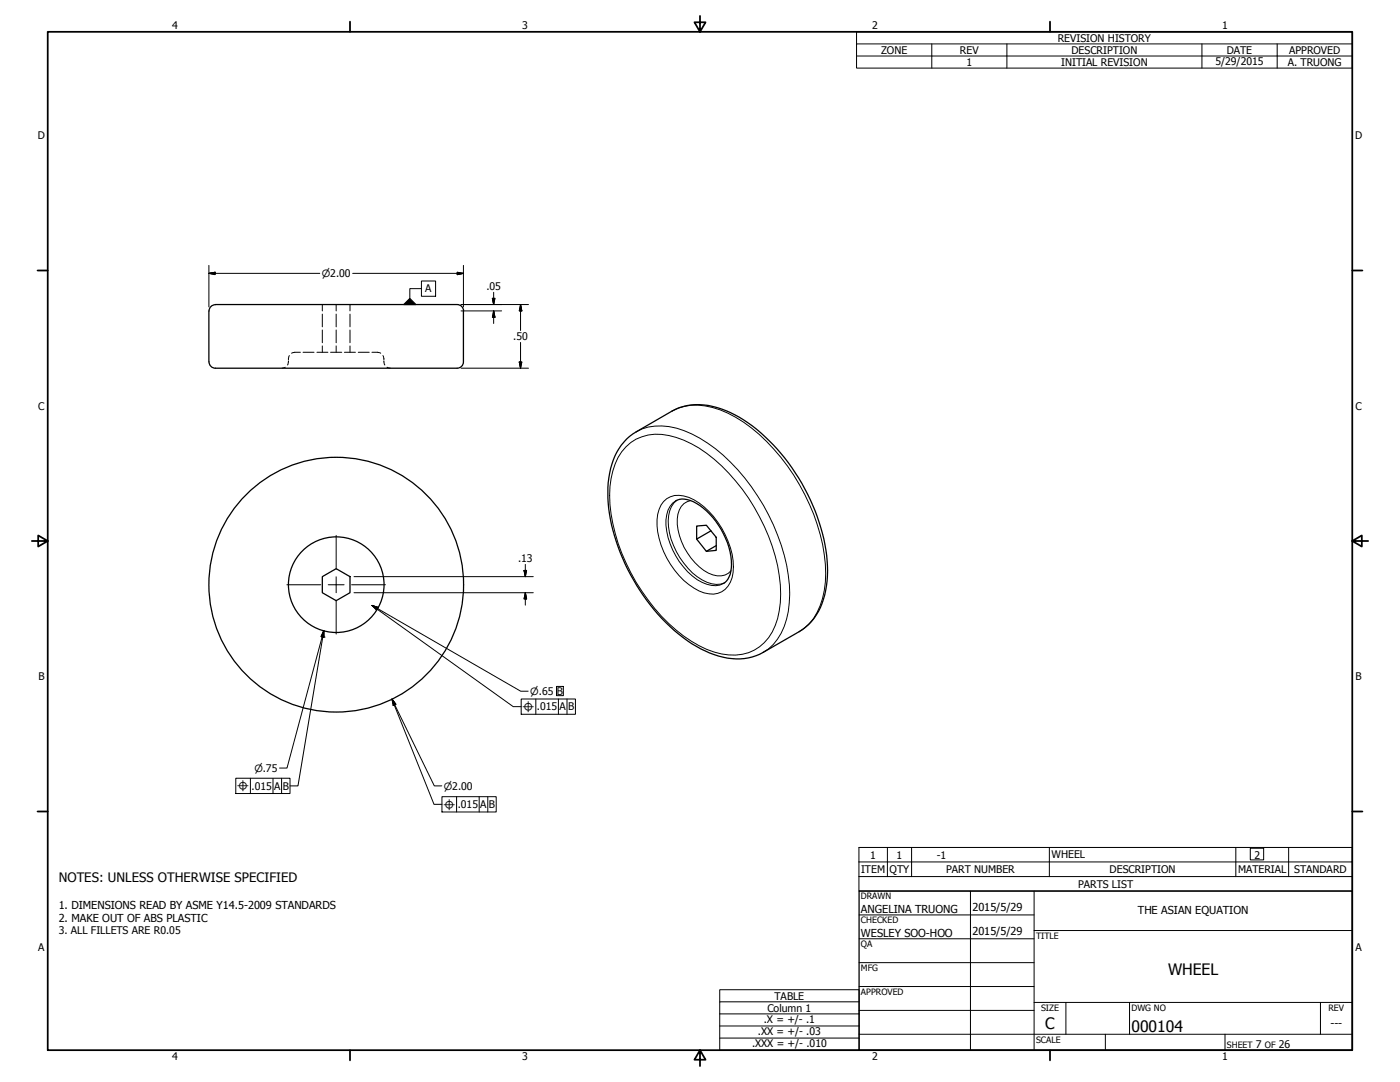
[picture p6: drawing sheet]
<svg xmlns="http://www.w3.org/2000/svg" width="559mm" height="432mm" viewBox="0 0 559 432" stroke-linecap="round" stroke-linejoin="round" font-family="sans-serif">
<!-- layer: Visible (ANSI) -->
<g fill="none" stroke="#000" stroke-width=".51">
<path d="M83.4 124.1v20.3l.6 1.6 1.4 .9h97M85.9 121.5h96.5M85.9 121.6l-1.5 .6-.7 .8-.3 1.1M182.5 121.5l1.1 .3 .9 .7 .5 1.6M185 124.1v20.3l-.3 1.1-.7 .9-1.5 .5M268.3 164l-14.4 8.3M278.1 209.9l3.8-.3 4 4.8v5.2l-4 .4-3.8-4.9zM283.8 211.8l-5.7 3.3M285.9 217.7l-4 2.3M128.7 230.1l5.5-3.2 5.5 3.2v6.4l-5.5 3.2-5.5-3.2zM319 252.1l-14.4 8.2"/>
<circle cx="134.2" cy="233.3" r="50.8"/>
<circle cx="134.2" cy="233.3" r="19.1"/>
</g>
<!-- layer: Hidden (ANSI) -->
<g fill="none" stroke="#000" stroke-width=".4">
<path d="M128.7 121.5v2.6M128.7 125.3v5.1M128.7 131.7v5.1M128.7 138v2.6M134.2 121.5v2.6M134.2 125.3v5.1M134.2 131.7v5.1M134.2 138v2.6M139.7 121.5v2.6M139.7 125.3v5.1M139.7 131.7v5.1M139.7 138v2.6"/>
<path d="M113.9 146.6l-1.3 .3M115.1 144l-.4 1.7M115.5 141.9l-.4 1.7M119.9 140.6h-2.2l-1.3 .4M121 140.6h4.3M126.5 140.6h4.4M132 140.6h4.4M137.5 140.6h4.4M143 140.6h4.4M148.5 140.6h2.2l1.3 .4M152.8 141.9l.4 1.7M153.2 144l.4 1.7"/>
<path d="M154.5 146.6l1.3 .3"/>
</g>
<!-- layer: Visible Narrow (ANSI) -->
<path d="M249.9 178.3a18.7 18.7 0 0 1 20-3.7 52.8 52.8 0 0 1 23.7 17.4 74.6 74.6 0 0 1 18 45 27.5 27.5 0 0 1-6.5 19.5 19 19 0 0 1-20 3.7 55.4 55.4 0 0 1-26.4-20.7 73.9 73.9 0 0 1-15.4-41.8 30.2 30.2 0 0 1 4.9-17.4zM253.9 172.3a21.9 21.9 0 0 1 19.2-.4 64.3 64.3 0 0 1 29.3 26 75.4 75.4 0 0 1 12.8 39.2 30.1 30.1 0 0 1-6.5 20.1l-1.9 1.8-2.2 1.3M268.3 164a21.9 21.9 0 0 1 19.2-.4 65 65 0 0 1 29.3 26 76.5 76.5 0 0 1 12.8 39.3 29.8 29.8 0 0 1-6.6 20l-1.9 1.7-2.1 1.5M269.7 199.8a10 10 0 0 0-3.9 9.9 29.7 29.7 0 0 0 14.4 22.7 9.5 9.5 0 0 0 8.6 .5M270.2 199.6a11 11 0 0 0-3.4 10.6 29.9 29.9 0 0 0 13.5 21.3 10.2 10.2 0 0 0 8.9 1.1M275.7 199.8a7 7 0 0 0-5.4 7.3 25.1 25.1 0 0 0 12.5 21.6 7.1 7.1 0 0 0 9-.9M264.9 200.2a8.6 8.6 0 0 1 10.1-1.7 32.5 32.5 0 0 1 17.2 22.7 16.2 16.2 0 0 1-1.6 12.7 8.3 8.3 0 0 1-9.6 2.7 31 31 0 0 1-17.9-21.7 16.9 16.9 0 0 1 1.8-14.7z" fill="none" stroke="#000" stroke-width=".4"/>
<path d="M253.9 172.3a23.8 23.8 0 0 0-10.9 18.4 65.5 65.5 0 0 0 8.7 38.7 71.8 71.8 0 0 0 28 29.6 27.4 27.4 0 0 0 22.1 2.7l2.8-1.4M268.3 164a25.1 25.1 0 0 1 23.1 .6 70.4 70.4 0 0 1 29.8 30.4 65.5 65.5 0 0 1 8.7 38.7 24 24 0 0 1-10.9 18.4M269.7 199.8a8.3 8.3 0 0 1 8.3 1.1 30.5 30.5 0 0 1 13.9 25.7 8 8 0 0 1-3.1 6.3" fill="none" stroke="#000" stroke-width=".51"/>
<!-- layer: Symbol (ANSI) -->
<g fill="none" stroke="#000" stroke-width=".4">
<path d="M341.9 17.5v-4.8h197.9v4.8M371.9 17.5v9.7M401.9 17.5v9.7M479.7 17.5v9.7M509.8 17.5v9.7M539.8 17.5h-197.9v4.9M539.8 17.5v9.7h-197.9v-4.8M341.9 22.4h197.9M168.2 115.2h-4.6v3.9M168.2 112.1h5.7v6.1h-5.7zM128.4 254l.9 .3M128.8 254.1l-9.9 59.5h-3.1"/>
<path d="M129.2 251.7l.1 .1M129.3 254.3h.1M148.5 241.6v.1M150.4 243l54.5 39h3.1M150.7 242.6l-.5 .8M156.5 279v.1M208 279h21.7v6.1h-21.7zM213.9 279v6.1M222.9 279v6.1M226.3 279v6.1M157.4 281.2l15.8 39.8h3.2M157.8 281.1l-.9 .3"/>
<path d="M94.1 310.6h21.7v6.1h-21.7zM99.9 310.6v6.1M109 310.6v6.1M112.4 310.6v6.1M176.4 317.9h21.7v6.1h-21.7zM182.2 317.9v6.1M191.3 317.9v6.1M194.7 317.9v6.1M354.2 338.2v11.6M363.9 338.2v11.6M418.8 338.2v11.6M493.3 338.2v11.6"/>
<path d="M514.3 338.2v11.6M342.8 344h197v-5.8h-197v11.6M342.8 349.8v5.8h197v-5.8M539.8 344v5.8h-197M287.3 399.8v-4.8h55.6v4.8M342.9 399.8h-55.6v4.8M342.9 399.8v4.8M287.3 404.6v14.5h55.6v-14.5M287.3 404.6h55.6M287.3 409.4h55.6M287.3 414.3h55.6"/>
</g>
<!-- layer: Border (ANSI) -->
<g fill="none" stroke="#000" stroke-width=".7">
<path d="M19 12.7h520.8v406.4h-520.8zM139.7 8.6v4.1M279.4 6.3v6.4l-2.2-3.8h4.4l-2.2 3.8M419.1 8.6v4.1M15 107.9h4M539.8 107.9h4M12.7 215.9h6.3l-3.8-2.2v4.4l3.8-2.2M539.8 215.9l3.8 2.2v-4.4l-3.8 2.2h6.3M15 323.8h4M539.8 323.8h4M139.7 419.1v4.1M279.4 419.1l2.2 3.8h-4.4l2.2-3.8v6.3"/>
<path d="M419.1 419.1v4.1"/>
</g>
<!-- layer: Title (ANSI) -->
<g fill="none" stroke="#000" stroke-width=".4">
<path d="M387.3 355.6v63.5M412.7 355.6v63.5M342.9 365.1h69.8M342.9 374.6h69.8M412.7 371.3h127.1M342.9 384.2h69.8M342.9 393.7h69.8M342.9 412.7h196.9M342.9 403.2h69.8M412.7 400h127.1M425.4 400v12.7M441.2 412.7v6.4"/>
<path d="M450.8 400v12.7M488.9 412.7v6.4M527 400v12.7"/>
</g>
<path d="M342.9 355.6h196.9v63.5h-196.9z" fill="none" stroke="#000" stroke-width=".51"/>
<!-- layer: Sketch Geometry (ANSI) -->
<path d="M222.1 273.9h2.8v3.7h-2.8zM499 338.5h5.4v4.7h-5.4z" fill="none" stroke="#000" stroke-width=".4"/>
<!-- layer: Dimension (ANSI) -->
<g fill="none" stroke="#000" stroke-width=".4">
<path d="M83.4 109.1l2.5-.5v1zM83.4 109.1h44.2M83.4 105.9v16.6M140.8 109.1h44.2M182.5 108.6l2.5 .5-2.5 .5zM185 105.9v16.6M196.5 119.1h1l-.5 2.4zM197 116.6v4.9M184 121.5h26.9M184 124.1h16.2M197 124.1l.5 2.5h-1zM197 124.1v5"/>
<path d="M207.8 121.5l.5 2.6h-1zM207.8 121.5v10.4M207.8 136.7v10.2M184 146.9h26.9M207.3 144.5h1l-.5 2.4zM141.3 236.5h71.6M141.3 230.1h71.6M209.2 227.6h1l-.5 2.5zM209.7 236.5l.5 2.5h-1zM209.7 225.2v4.9M209.7 236.5v5M129.2 251.7l-.1 2.6-1-.3z"/>
<path d="M129.2 251.7l-14.6 54.8h-3M148.5 241.6l2.4 .8-.5 .9zM148.5 241.6l59.3 34.2h3M156.5 279l1.5 2.1-.9 .3zM156.5 279l16.9 34.6h2.9"/>
</g>
<g fill="#000" stroke="#000" stroke-width=".4">
<path d="M83.4 109.1l2.5-.5zM83.4 109.1l2.5-.5v1zM182.5 109.6l2.5-.5zM182.5 108.6l2.5 .5-2.5 .5zM196.5 119.1l.5 2.4zM196.5 119.1h1l-.5 2.4zM197 124.1l.5 2.5zM197 124.1l.5 2.5h-1zM207.8 121.5l.5 2.6zM207.8 121.5l.5 2.6h-1zM207.3 144.5l.5 2.4zM207.3 144.5h1l-.5 2.4z"/>
<path d="M209.2 227.6l.5 2.5zM209.2 227.6h1l-.5 2.5zM209.7 236.5l.5 2.5zM209.7 236.5l.5 2.5h-1zM129.2 251.7l-.1 2.6zM129.2 251.7l-.1 2.6-1-.3zM148.5 241.6l2.4 .8zM148.5 241.6l2.4 .8-.5 .9zM156.5 279l1.5 2.1zM156.5 279l1.5 2.1-.9 .3z"/>
</g>
<!-- layer: Symbol (ANSI) -->
<path d="M161.1 121.5h5zM163.6 119.1l2.5 2.4h-5zM129.2 251.7l.1 2.6zM129.2 251.7l.1 2.6-1-.2zM148.5 241.6l2.3 1zM148.5 241.6l2.3 1-.6 .9zM156.5 279l1.4 2.1zM156.5 279l1.4 2.1-1 .4z" fill="#000" stroke="#000" stroke-width=".4"/>
<!-- layer: Center Mark (ANSI) -->
<path d="M134.2 213.7v13.4M114.5 233.4h13.5M131 233.4h6.4M134.2 230.2v6.3M134.2 239.5v13.5M140.3 233.4h13.6" fill="none" stroke="#000" stroke-width=".4"/>
<g font-size="6.3">
<text x="466.2" y="389.1">WHEEL</text>
<text x="417.2" y="410.6">C</text>
<text x="451.6" y="411.9">000104</text>
</g>
<text font-size="5.2" x="23.4" y="351.9">NOTES: UNLESS OTHERWISE SPECIFIED</text>
<g font-size="4.4">
<text x="23.4" y="362.6">1. DIMENSIONS READ BY ASME Y14.5-2009 STANDARDS</text>
<text x="343.7" y="364.3">ANGELINA TRUONG</text>
<text x="388.1" y="363.7">2015/5/29</text>
<text x="454.2" y="364.7">THE ASIAN EQUATION</text>
<text x="23.4" y="367.8">2. MAKE OUT OF ABS PLASTIC</text>
<text x="343.7" y="373.8">WESLEY SOO-HOO</text>
<text x="388.1" y="373.2">2015/5/29</text>
<text x="531.1" y="409.7">---</text>
</g>
<g font-size="4.2">
<text x="68.7" y="11.7">4</text>
<text x="208.4" y="11.7">3</text>
<text x="348.1" y="11.7">2</text>
<text x="487.8" y="11.7">1</text>
<text x="422.2" y="16.6">REVISION HISTORY</text>
<text x="351.7" y="21.5">ZONE</text>
<text x="383.2" y="21.5">REV</text>
<text x="427.7" y="21.5">DESCRIPTION</text>
<text x="489.6" y="21.5">DATE</text>
<text x="514.5" y="21.5">APPROVED</text>
<text x="385.8" y="26.3">1</text>
<text x="423.5" y="26.3">INITIAL REVISION</text>
<text x="485.1" y="26">5/29/2015</text>
<text x="514" y="26.3">A. TRUONG</text>
<text x="15.1" y="55.5">D</text>
<text x="540.9" y="55.5">D</text>
<text x="169.7" y="116.7">A</text>
<text x="194.1" y="115.8">.05</text>
<text x="204.9" y="135.8">.50</text>
<text x="15.2" y="163.4">C</text>
<text x="541" y="163.4">C</text>
<text x="206.8" y="224.4">.13</text>
<text x="15.3" y="271.4">B</text>
<text x="541.1" y="271.4">B</text>
<text x="222.2" y="277.3">B</text>
<text x="214.3" y="283.5">.015</text>
<text x="223.3" y="283.5">A</text>
<text x="226.8" y="283.5">B</text>
<text x="100.4" y="315.2">.015</text>
<text x="109.4" y="315.2">A</text>
<text x="112.8" y="315.2">B</text>
<text x="182.7" y="322.5">.015</text>
<text x="191.7" y="322.5">A</text>
<text x="195.1" y="322.5">B</text>
<text x="347.3" y="342.6">1</text>
<text x="357.9" y="342.6">1</text>
<text x="373.9" y="342.6">-1</text>
<text x="419.7" y="342.6">WHEEL</text>
<text x="500.7" y="342.6">2</text>
<text x="343.7" y="348.4">ITEM</text>
<text x="355.1" y="348.4">QTY</text>
<text x="377.6" y="348.4">PART NUMBER</text>
<text x="442.9" y="348.4">DESCRIPTION</text>
<text x="494.2" y="348.4">MATERIAL</text>
<text x="516.6" y="348.4">STANDARD</text>
<text x="430.3" y="354.3">PARTS LIST</text>
<text x="23.4" y="372.9">3. ALL FILLETS ARE R0.05</text>
<text x="15.2" y="379.3">A</text>
<text x="541" y="379.3">A</text>
<text x="309.1" y="398.9">TABLE</text>
<text x="306.3" y="403.8">Column 1</text>
<text x="302.5" y="413.1">.XX = +/- .03</text>
<text x="304.9" y="408.3">.X = +/- .1</text>
<text x="300.2" y="418">.XXX = +/- .010</text>
<text x="501.3" y="418.3">7</text>
<text x="510.5" y="418.3">26</text>
<text x="68.7" y="423.2">4</text>
<text x="208.4" y="423.2">3</text>
<text x="348.1" y="423.2">2</text>
<text x="487.8" y="423.2">1</text>
</g>
<g font-size="4">
<text x="128.4" y="110.6">⌀2.00</text>
<text x="211.6" y="277.3">⌀.65</text>
<text x="208.5" y="284.2">⌖</text>
<text x="101.5" y="308">⌀.75</text>
<text x="94.6" y="315.8">⌖</text>
<text x="177.1" y="315.1">⌀2.00</text>
<text x="176.8" y="323.1">⌖</text>
</g>
<g font-size="3.5">
<text x="343.7" y="358.9">DRAWN</text>
<text x="343.7" y="368.5">CHECKED</text>
<text x="413.5" y="374.6">TITLE</text>
<text x="343.7" y="378">QA</text>
<text x="343.7" y="387.5">MFG</text>
<text x="343.7" y="397.1">APPROVED</text>
<text x="415.5" y="403.4">SIZE</text>
<text x="451.6" y="403.4">DWG NO</text>
<text x="530.3" y="403.4">REV</text>
<text x="413.5" y="416.1">SCALE</text>
<text x="489.7" y="418.3">SHEET</text>
<text x="504.9" y="418.3">OF</text>
</g>
</svg>
